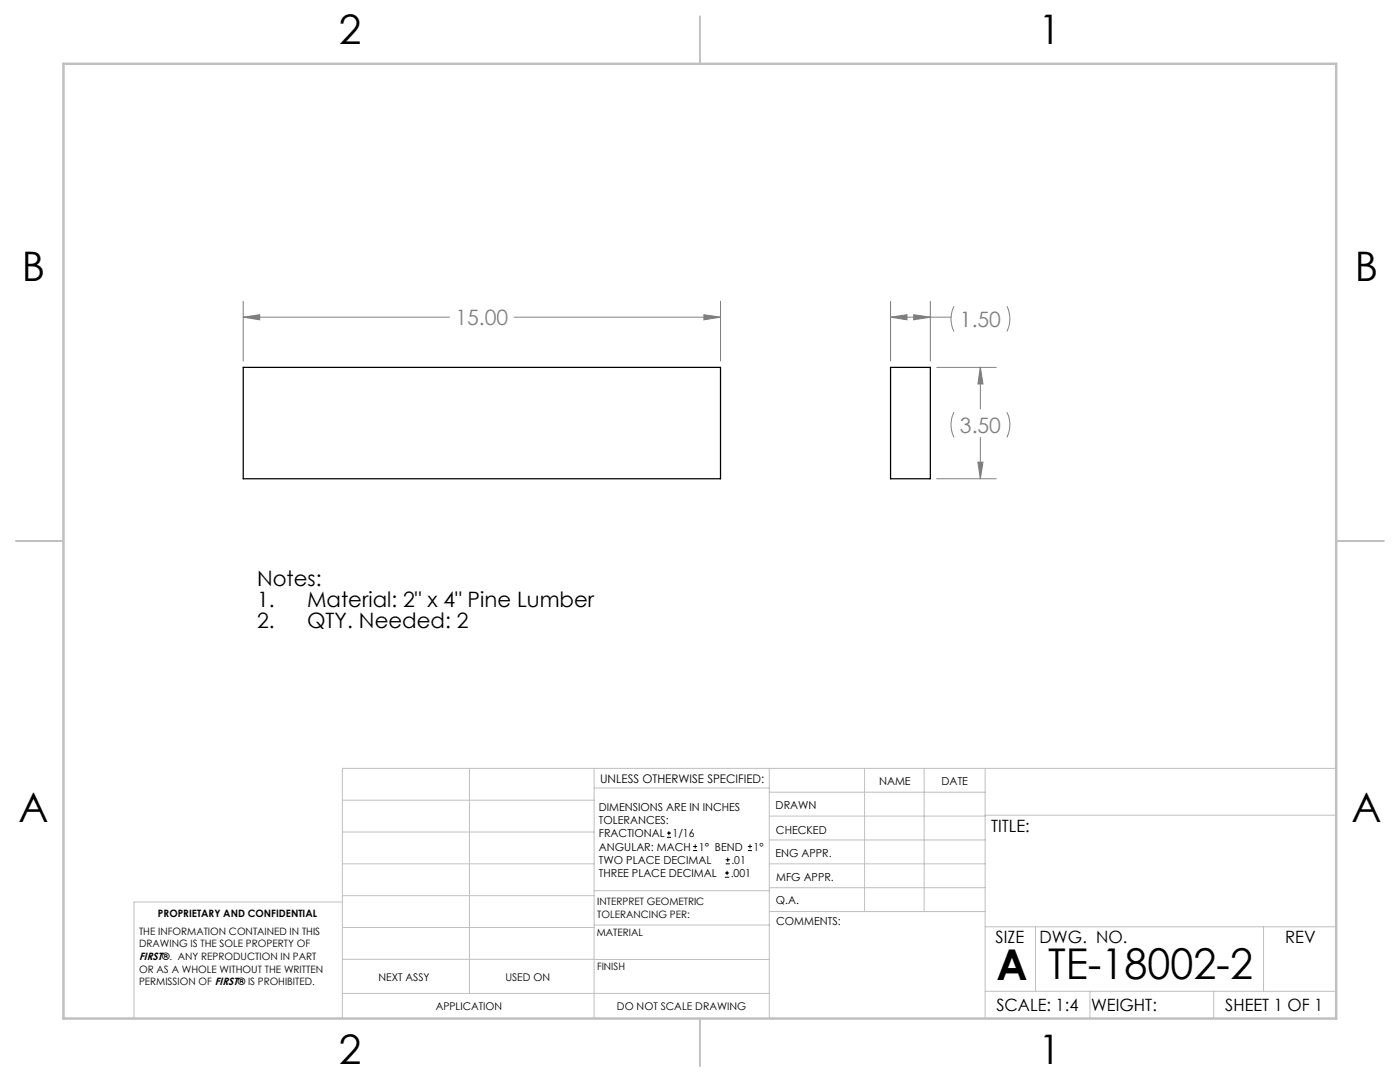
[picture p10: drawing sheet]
<svg xmlns="http://www.w3.org/2000/svg" width="279mm" height="216mm" viewBox="0 0 279 216" stroke-linecap="round" stroke-linejoin="round" font-family="sans-serif">
<g fill="none" stroke="#c0c0c0" stroke-width=".2">
<path d="M68.3 159.7h50.3M93.7 153.3v44.9M118.6 153.3v49.9M118.6 157.2h34.9M153.5 153.3v49.9M153.5 158.1h43.1M172.5 153.3v28.6M184.4 153.3v28.6M196.6 153.3v49.9M266.7 153.3h-198.4v49.9M68.3 178.7h50.3M68.3 172.4h50.3"/>
<path d="M68.3 166h50.3M68.3 180h-41.6v23.2M118.6 177.7h35M153.5 167.6h43.1M153.5 162.8h43.1M153.5 172.4h43.1M153.5 177.1h43.1M196.6 162.7h70.1M68.3 198.2h85.2M68.3 191.4l85.2 .1M68.3 185.1h50.3M118.6 184.6h35"/>
<path d="M153.6 181.9h43M196.6 197.8h70.1M196.6 184.9h70.1M206.7 184.9v12.9M217.5 197.8v5.4M242.2 197.8v5.4M252.2 184.9v12.9"/>
</g>
<path d="M139.7 3.2v9.5M3.1 107.9h9.6M266.7 107.9h9.5M139.7 203.2v9.6" fill="none" stroke="#c0c0c0" stroke-width=".25"/>
<path d="M12.7 12.7h254v190.5h-254z" fill="none" stroke="#c0c0c0" stroke-width=".5"/>
<g fill="none" stroke="#808080" stroke-width=".2">
<path d="M48.5 63.3h41.2M48.5 60.1v11.9M48.5 63.3l3.3-.5v1zM102.6 63.3h41.2M140.5 62.8l3.3 .5-3.3 .5zM143.8 60.1v11.9M177.7 60.1v11.9M177.7 63.3h12.1M177.7 63.3l3.3-.5v1zM182.4 62.8l3.3 .5-3.3 .5zM185.7 60.1v11.9M186.9 73.3h11.9"/>
<path d="M190.4 61.1a5.6 5.6 0 0 0 0 5M195.7 73.3v8.3M195.7 73.3l.5 3.3h-1zM200.9 61.1a5.6 5.6 0 0 1 0 5M186.9 95.5h11.9M190.4 82.2a5.6 5.6 0 0 0 0 5.1M195.2 92.2h1l-.5 3.3zM195.7 87.3v8.2M200.9 82.2a5.6 5.6 0 0 1 0 5.1"/>
</g>
<path d="M177.7 63.3l3.3-.5v1zM182.4 62.8l3.3 .5-3.3 .5zM195.2 92.2h1l-.5 3.3zM195.7 73.3l.5 3.3h-1zM48.5 63.3l3.3-.5v1zM140.5 62.8l3.3 .5-3.3 .5z" fill="#808080"/>
<path d="M48.5 73.3h95.3v22.2h-95.3zM177.7 73.3h8v22.2h-8z" fill="none" stroke="#000" stroke-width=".25"/>
<g fill="none" stroke="#000" stroke-width=".2">
<path d="M133.1 167.1h.8M133.1 166.2h.8M133.5 165.8v.9M138.3 169.7h.8M138.3 168.9h.8M138.7 168.5v.8M144.7 175h.8M144.7 174.2h.8M144.8 172.4h.9M144.8 171.6h.9M145.1 173.8v.8M145.2 171.1v.9"/>
<path d="M149.3 169.7h.8M149.3 168.9h.8M149.7 168.5v.8"/>
</g>
<g font-size="8.5">
<text x="198.9" y="195.5">A</text>
<text x="209.2" y="195.4">TE-18002-2</text>
</g>
<g font-size="8.1">
<text x="67.6" y="8.9">2</text>
<text x="207.3" y="8.9">1</text>
<text x="4.4" y="56.2">B</text>
<text x="270.4" y="56.2">B</text>
<text x="3.7" y="164.1">A</text>
<text x="269.7" y="164.1">A</text>
<text x="67.6" y="212.4">2</text>
<text x="207.3" y="212.4">1</text>
</g>
<g font-size="4.2" fill="#808080">
<text x="90.9" y="64.9">15.00</text>
<text x="191.6" y="65.2">1.50</text>
<text x="191.6" y="86.3">3.50</text>
</g>
<g font-size="4.2">
<text x="51.3" y="116.9">Notes:</text>
<text x="51.3" y="121">1.</text>
<text x="51.3" y="125.2">2.</text>
<text x="61.3" y="121">Material: 2&quot; x 4&quot; Pine Lumber</text>
<text x="61.3" y="125.2">QTY. Needed: 2</text>
</g>
<g font-size="3.4">
<text x="197.8" y="166">TITLE:</text>
<text x="198.7" y="188.1">SIZE</text>
<text x="207.5" y="188.1">DWG. NO.</text>
<text x="256.5" y="188.2">REV</text>
<text x="198.8" y="201.7">SCALE: 1:4</text>
<text x="217.7" y="201.8">WEIGHT:</text>
<text x="244.5" y="201.7">SHEET 1 OF 1</text>
</g>
<text font-size="2.4" x="119.8" y="156.2">UNLESS OTHERWISE SPECIFIED:</text>
<g font-size="2.2">
<text x="119.5" y="161.8">DIMENSIONS ARE IN INCHES</text>
<text x="154.8" y="161.4">DRAWN</text>
<text x="175.4" y="156.6">NAME</text>
<text x="187.9" y="156.7">DATE</text>
<text x="119.5" y="164.4">TOLERANCES:</text>
<text x="119.5" y="167.1">FRACTIONAL</text>
<text x="134.2" y="167.1">1/16</text>
<text x="154.9" y="166.3">CHECKED</text>
<text x="119.5" y="172.4">TWO PLACE DECIMAL</text>
<text x="119.5" y="169.7">ANGULAR: MACH</text>
<text x="139.5" y="169.7">1° BEND</text>
<text x="146" y="172.4">.01</text>
<text x="150.4" y="169.7">1°</text>
<text x="154.8" y="171">ENG APPR.</text>
<text x="119.5" y="175">THREE PLACE DECIMAL</text>
<text x="145.8" y="175">.001</text>
<text x="154.9" y="175.7">MFG APPR.</text>
<text x="154.9" y="180.4">Q.A.</text>
<text x="154.9" y="184.6">COMMENTS:</text>
</g>
<g font-size="2.1">
<text x="27.8" y="191.6">FIRST®. ANY REPRODUCTION IN PART</text>
<text x="75.5" y="195.7">NEXT ASSY</text>
<text x="100.9" y="195.7">USED ON</text>
<text x="86.9" y="201.5">APPLICATION</text>
<text x="123.1" y="201.6">DO NOT SCALE DRAWING</text>
</g>
<g font-size="2">
<text x="31.5" y="182.9">PROPRIETARY AND CONFIDENTIAL</text>
<text x="119.2" y="180.6">INTERPRET GEOMETRIC</text>
<text x="119.2" y="183.1">TOLERANCING PER:</text>
<text x="27.8" y="186.5">THE INFORMATION CONTAINED IN THIS</text>
<text x="27.8" y="189">DRAWING IS THE SOLE PROPERTY OF</text>
<text x="119.1" y="186.7">MATERIAL</text>
<text x="27.8" y="194.1">OR AS A WHOLE WITHOUT THE WRITTEN</text>
<text x="27.8" y="196.6">PERMISSION OF FIRST® IS PROHIBITED.</text>
<text x="119.1" y="193.5">FINISH</text>
</g>
</svg>
